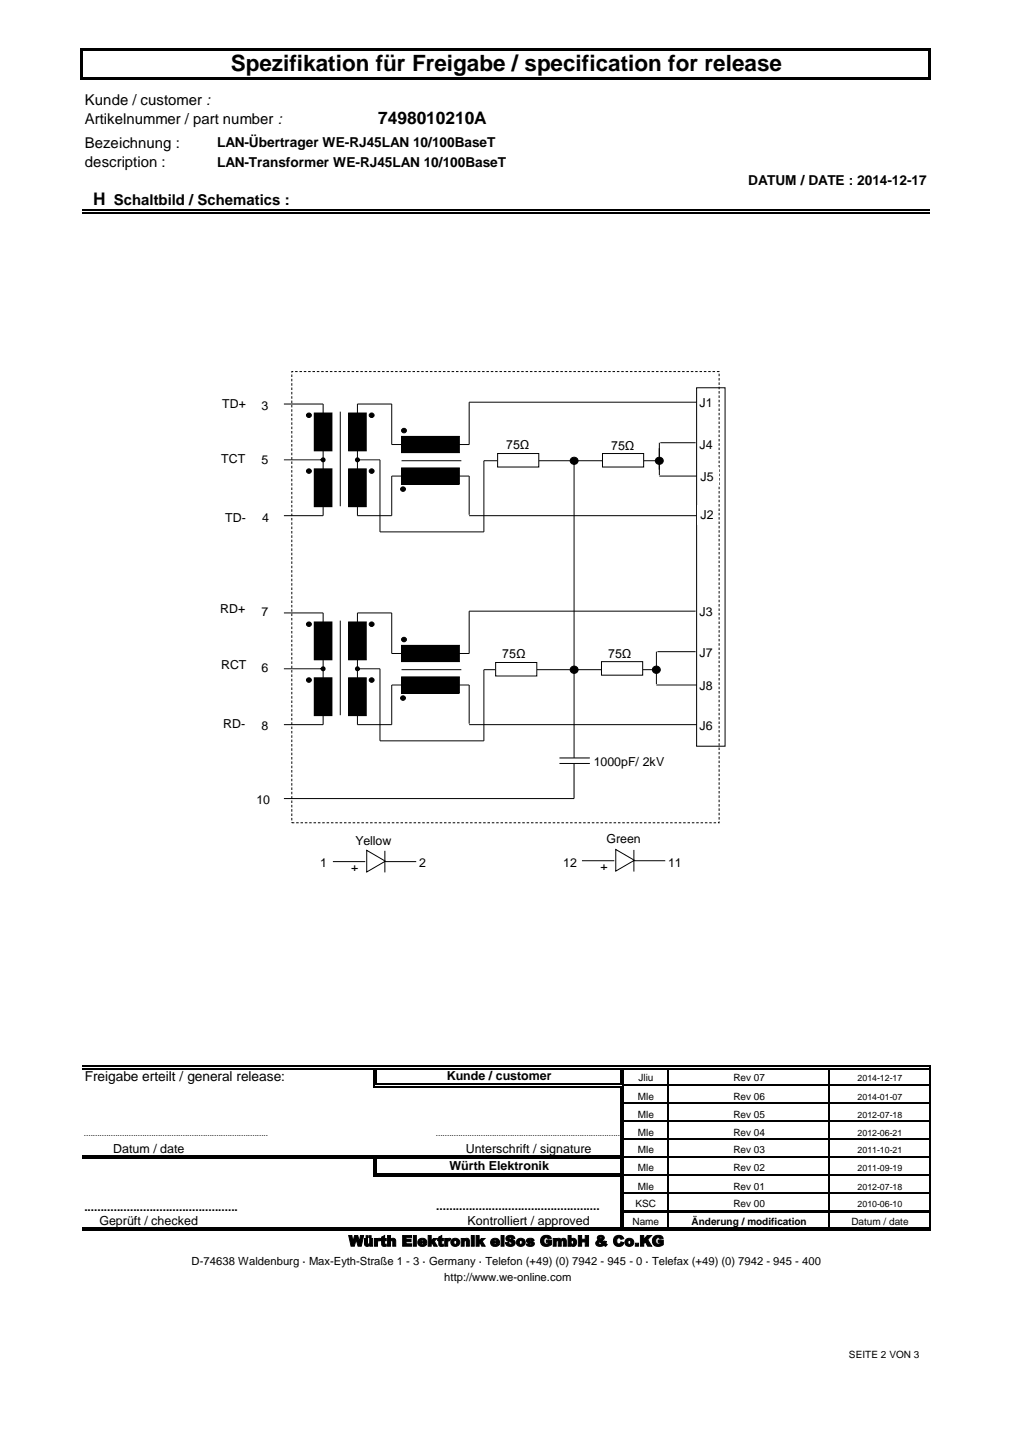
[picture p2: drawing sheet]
<svg xmlns="http://www.w3.org/2000/svg" width="210mm" height="297mm" viewBox="0 0 210 297" stroke-linecap="round" stroke-linejoin="round" font-family="sans-serif">
<g fill="#000">
<path d="M16.7 9.9h.5v6.5h-.5z" fill-rule="evenodd"/>
<path d="M17.2 9.9h175.8v.5h-175.8z" fill-rule="evenodd"/>
<path d="M17.2 15.9h175.8v.5h-175.8z" fill-rule="evenodd"/>
<path d="M192.4 10.4h.6v6h-.6z" fill-rule="evenodd"/>
<path d="M77.4 221.4h.2v.3h-.2z" fill-rule="evenodd"/>
<path d="M77.4 220.9h.7v.3h-.7z" fill-rule="evenodd"/>
<path d="M77.4 221.4h.2v.3h-.2z" fill-rule="evenodd"/>
<path d="M77.4 225.2h.7v.2h-.7z" fill-rule="evenodd"/>
<path d="M77.4 224.7h.2v.7h-.2z" fill-rule="evenodd"/>
<path d="M77.4 239.6h.7v.2h-.7z" fill-rule="evenodd"/>
<path d="M77.9 221.4h.2v.3h-.2z" fill-rule="evenodd"/>
<path d="M77.9 221.4h.2v.3h-.2z" fill-rule="evenodd"/>
<path d="M77.9 224.7h.2v.2h-.2z" fill-rule="evenodd"/>
<path d="M77.9 224.7h.2v.2h-.2z" fill-rule="evenodd"/>
<path d="M128.5 221.4h.3v.3h-.3z" fill-rule="evenodd"/>
<path d="M128.5 221.4h.3v.3h-.3z" fill-rule="evenodd"/>
<path d="M128.5 224.7h.3v.2h-.3z" fill-rule="evenodd"/>
<path d="M128.5 225.2h.3v.2h-.3z" fill-rule="evenodd"/>
<path d="M128.5 239.6h.3v.2h-.3z" fill-rule="evenodd"/>
<path d="M128.5 220.9h.8v.3h-.8z" fill-rule="evenodd"/>
<path d="M128.5 225.2h.3v.2h-.3z" fill-rule="evenodd"/>
<path d="M128.5 224.7h.3v.2h-.3z" fill-rule="evenodd"/>
<path d="M128.5 239.6h.3v.2h-.3z" fill-rule="evenodd"/>
<path d="M129.1 221.4h.2v.3h-.2z" fill-rule="evenodd"/>
<path d="M129.1 224.7h.2v.7h-.2z" fill-rule="evenodd"/>
<path d="M129.1 221.4h.2v.3h-.2z" fill-rule="evenodd"/>
<path d="M77.4 240.1h.2v.2h-.2z" fill-rule="evenodd"/>
<path d="M77.4 240.1h.2v.2h-.2z" fill-rule="evenodd"/>
<path d="M77.4 243.8h.7v.3h-.7z" fill-rule="evenodd"/>
<path d="M77.4 243.3h.2v.8h-.2z" fill-rule="evenodd"/>
<path d="M77.9 240.1h.2v.2h-.2z" fill-rule="evenodd"/>
<path d="M77.9 240.1h.2v.2h-.2z" fill-rule="evenodd"/>
<path d="M77.9 243.3h.2v.2h-.2z" fill-rule="evenodd"/>
<path d="M77.9 243.3h.2v.2h-.2z" fill-rule="evenodd"/>
<path d="M128.5 240.1h.3v.2h-.3z" fill-rule="evenodd"/>
<path d="M128.5 243.3h.3v.2h-.3z" fill-rule="evenodd"/>
<path d="M128.5 254.5h.3v.2h-.3z" fill-rule="evenodd"/>
<path d="M128.5 243.8h.3v.3h-.3z" fill-rule="evenodd"/>
<path d="M128.5 254.5h.3v.2h-.3z" fill-rule="evenodd"/>
<path d="M128.5 240.1h.3v.2h-.3z" fill-rule="evenodd"/>
<path d="M128.5 243.8h.3v.3h-.3z" fill-rule="evenodd"/>
<path d="M128.5 243.3h.3v.2h-.3z" fill-rule="evenodd"/>
<path d="M128.5 255h.8v.2h-.8z" fill-rule="evenodd"/>
<path d="M129.1 239.6h.2v.7h-.2z" fill-rule="evenodd"/>
<path d="M129.1 243.3h.2v.8h-.2z" fill-rule="evenodd"/>
<path d="M129.1 254.5h.2v.2h-.2z" fill-rule="evenodd"/>
<path d="M129.1 254.5h.2v.2h-.2z" fill-rule="evenodd"/>
<path d="M129.3 250.9h63.5v.5h-63.5z" fill-rule="evenodd"/>
<circle cx="136.6" cy="95.6" r=".79"/>
</g>
<g fill="none" stroke="#000" stroke-width=".25">
<path d="M17 43.6h175.7M17 44.1h175.7M17 221.1h60.4M17 221.6h60.4M17 239.7h60.4M77.5 221.7v3M78 221.7v3M78.1 221.1h50.4M78.1 221.6h50.4M78.1 224.8h50.4M78.1 225.3h50.4M78.1 239.7h50.4"/>
<path d="M128.7 221.7v3M128.7 225.4v14.2M129.2 221.7v3M129.2 225.4v14.2M129.3 221.1h63.3M129.3 221.6h63.3M129.3 225h63.5M129.3 228.8h63.5M129.3 232.5h63.5M129.3 236.2h63.5M129.3 239.9h63.5M138.5 221.7v29.2"/>
<path d="M171.8 221.7v29.2M192.7 220.9v30M17 240.2h60.4M17 254.6h111.5M17 255.1h111.5M77.5 240.3v3M78 240.3v3M78.1 240.2h50.4M78.1 243.4h50.4M78.1 243.9h50.4M128.7 240.3v3M128.7 244.1v10.4"/>
<path d="M129.2 240.3v3M129.2 244.1v10.4M129.3 254.6h63.3M129.3 255.1h63.3M129.3 243.7h63.5M129.3 247.4h63.5M138.5 251.4v3.1M171.8 251.4v3.1M192.7 251.4v3.8"/>
</g>
<g fill="none" stroke="#000" stroke-width=".21">
<path d="M136.6 92.9v4.5M69 178.7h6.7M79.6 178.7h6.7M79.8 176.4v4.5"/>
<circle cx="136.6" cy="95.6" r=".79"/>
</g>
<path d="M76 176.3l3.9 2.3-3.9 2.2z" fill="#fff"/>
<path d="M76 176.3l3.9 2.3-3.9 2.2zM120.6 178.5h6.7M131.2 178.5h6.7M131.4 176.2v4.5" fill="none" stroke="#000" stroke-width=".21"/>
<path d="M60.5 77h88.6v93.6h-88.6z" fill="none" stroke="#000" stroke-width=".21" stroke-dasharray=".5 .4" stroke-linecap="butt"/>
<path d="M127.6 176.1l3.9 2.3-3.9 2.2z" fill="#fff"/>
<g fill="none" stroke="#000" stroke-width=".21">
<path d="M127.6 176.1l3.9 2.3-3.9 2.2z"/>
<circle cx="119" cy="95.6" r=".79"/>
<circle cx="119" cy="138.9" r=".79"/>
<circle cx="136" cy="138.9" r=".79"/>
</g>
<g fill="#000">
<circle cx="119" cy="95.6" r=".79"/>
<circle cx="119" cy="138.9" r=".79"/>
<circle cx="136" cy="138.9" r=".79"/>
</g>
<g fill="#fff">
<path d="M53.8 105.3h2.8v3.9h-2.8z" fill-rule="evenodd"/>
<path d="M144.6 96.8h4.5v4h-4.5z" fill-rule="evenodd"/>
</g>
<path d="M144.4 80.4h5.9v74.3h-5.9zM116 157.2h6.3M116 158.3h6.3M119 158.3v7.3h-60.1" fill="none" stroke="#000" stroke-width=".21"/>
<path d="M144.6 104.7h4.3v4.1h-4.3z" fill-rule="evenodd" fill="#fff"/>
<g fill="#000">
<path d="M65.1 85.6h3.7v7.9h-3.7z" fill-rule="evenodd"/>
<path d="M72.3 85.6h3.6v7.9h-3.6z" fill-rule="evenodd"/>
<path d="M83.2 90.5h12v3.4h-12z" fill-rule="evenodd"/>
<path d="M65.1 97.2h3.7v7.9h-3.7z" fill-rule="evenodd"/>
<path d="M72.3 97.2h3.6v7.9h-3.6z" fill-rule="evenodd"/>
<path d="M83.2 97h12v3.4h-12z" fill-rule="evenodd"/>
<path d="M65.1 129h3.7v7.8h-3.7z" fill-rule="evenodd"/>
<path d="M72.3 129h3.6v7.8h-3.6z" fill-rule="evenodd"/>
<path d="M83.2 133.8h12v3.4h-12z" fill-rule="evenodd"/>
<path d="M65.1 140.5h3.7v7.9h-3.7z" fill-rule="evenodd"/>
<path d="M72.3 140.5h3.6v7.9h-3.6z" fill-rule="evenodd"/>
<path d="M83.2 140.4h12v3.3h-12z" fill-rule="evenodd"/>
<circle cx="64" cy="86.1" r=".49"/>
<circle cx="64" cy="97.7" r=".49"/>
<circle cx="77" cy="86.1" r=".49"/>
<circle cx="77" cy="97.7" r=".49"/>
<circle cx="83.7" cy="89.3" r=".49"/>
<circle cx="83.5" cy="101.4" r=".49"/>
<circle cx="64" cy="129.4" r=".49"/>
<circle cx="77" cy="129.4" r=".49"/>
<circle cx="83.7" cy="132.6" r=".49"/>
<circle cx="64" cy="141" r=".49"/>
<circle cx="77" cy="141" r=".49"/>
<circle cx="83.5" cy="144.7" r=".49"/>
</g>
<g fill="none" stroke="#000" stroke-width=".21">
<path d="M58.9 83.8h8.1v23.1h-8.1M65.1 97.2h3.7v7.9h-3.7zM65.1 85.6h3.7v7.9h-3.7zM70.5 85.4v19.6M72.3 97.2h3.6v7.9h-3.6zM72.3 85.6h3.6v7.9h-3.6zM78.8 95.3v15h21.5v-14.8h36.4M83.2 90.5h12v3.4h-12zM83.2 97h12v3.4h-12zM83.2 95.5h12.4M119 95.5v61.7M136.7 98.7h7.7"/>
<path d="M136.7 91.8v6.7M136.9 91.8h7.3M144.4 83.4h-47.1v8.8h-16.1v-8.4h-7.1v23.1h7.1v-8.2h16.1v8M97.3 106.9h47.1M58.9 127.1h8.1v23.2h-8.1M65.1 129h3.7v7.8h-3.7zM70.5 128.7v19.6M72.3 129h3.6v7.8h-3.6zM78.8 138.7v14.9h21.5v-14.7h35.6M83.2 133.8h12v3.4h-12zM83.2 138.9h12.4M136.1 135.1v6.7"/>
<path d="M136.3 135.1h7.9M144.2 126.7h-46.9v8.8h-16.1v-8.4h-7.1v23.2h7.1v-8.3h16.1v8.1M65.1 140.5h3.7v7.9h-3.7zM72.3 140.5h3.6v7.9h-3.6zM83.2 140.4h12v3.3h-12zM97.3 150.3h47.1M136.1 142h8.3"/>
<circle cx="64" cy="86.1" r=".49"/>
<circle cx="64" cy="97.7" r=".49"/>
<circle cx="77" cy="86.1" r=".49"/>
<circle cx="77" cy="97.7" r=".49"/>
<circle cx="83.7" cy="89.3" r=".49"/>
<circle cx="83.5" cy="101.4" r=".49"/>
<circle cx="64" cy="129.4" r=".49"/>
<circle cx="77" cy="129.4" r=".49"/>
<circle cx="83.7" cy="132.6" r=".49"/>
<circle cx="64" cy="141" r=".49"/>
<circle cx="77" cy="141" r=".49"/>
<circle cx="83.5" cy="144.7" r=".49"/>
</g>
<g fill="#000">
<path d="M58.9 95.3h8.1v.1h-8.1zM66.5 95.3a.52 .52 0 0 1 1 0 .52 .52 0 0 1-1 0z"/>
<path d="M74.1 95.3v.1h4.7v-.1zM73.6 95.3a.52 .52 0 0 0 1 0 .52 .52 0 0 0-1 0z"/>
<path d="M58.9 138.6h8.1v.2h-8.1zM66.5 138.7a.52 .52 0 0 1 1 0 .52 .52 0 0 1-1 0z"/>
<path d="M74.1 138.6v.2h4.7v-.2zM73.6 138.7a.52 .52 0 0 0 1 0 .52 .52 0 0 0-1 0z"/>
</g>
<path d="M103.1 94h8.6v2.8h-8.6z" fill-rule="evenodd" fill="#fff"/>
<path d="M103.1 94h8.6v2.8h-8.6z" fill="none" stroke="#000" stroke-width=".21"/>
<path d="M124.9 94h8.5v2.8h-8.5z" fill-rule="evenodd" fill="#fff"/>
<path d="M124.9 94h8.5v2.8h-8.5z" fill="none" stroke="#000" stroke-width=".21"/>
<path d="M102.7 137.4h8.6v2.8h-8.6z" fill-rule="evenodd" fill="#fff"/>
<path d="M102.7 137.4h8.6v2.8h-8.6z" fill="none" stroke="#000" stroke-width=".21"/>
<path d="M124.7 137.2h8.5v2.8h-8.5z" fill-rule="evenodd" fill="#fff"/>
<path d="M124.7 137.2h8.5v2.8h-8.5z" fill="none" stroke="#000" stroke-width=".21"/>
<path d="M121.4 18.1h32.6v9.3h-32.6z" fill-rule="evenodd" fill="#fff"/>
<text font-size="4.7" x="47.8" y="14.7">Spezifikation für Freigabe / specification for release</text>
<g font-size="3.6">
<text x="78.4" y="25.6">7498010210A</text>
<text x="19.3" y="42.4">H</text>
</g>
<g font-size="3.1">
<text x="17.6" y="21.7">Kunde / customer :</text>
<text x="17.6" y="25.6">Artikelnummer / part number :</text>
<text x="17.6" y="30.6">Bezeichnung :</text>
<text x="17.6" y="34.6">description :</text>
<text x="23.6" y="42.4">Schaltbild / Schematics :</text>
<text x="72.3" y="258.4">Würth Elektronik eiSos GmbH &amp; Co.KG</text>
</g>
<g font-size="2.8">
<text x="45" y="30.4">LAN-Übertrager WE-RJ45LAN 10/100BaseT</text>
<text x="45" y="34.6">LAN-Transformer WE-RJ45LAN 10/100BaseT</text>
<text x="155.1" y="38.3">DATUM / DATE : 2014-12-17</text>
<text x="17.6" y="224.1">Freigabe erteilt / general release:</text>
</g>
<g font-size="2.6">
<text x="46" y="84.6">TD+</text>
<text x="54.2" y="85">3</text>
<text x="145" y="84.4">J1</text>
<text x="45.8" y="96">TCT</text>
<text x="104.9" y="93.2">75Ω</text>
<text x="126.7" y="93.4">75Ω</text>
<text x="145" y="93">J4</text>
<text x="54.2" y="96.2">5</text>
<text x="145.2" y="99.7">J5</text>
<text x="145.2" y="107.6">J2</text>
<text x="46.7" y="108.2">TD-</text>
<text x="54.4" y="108.2">4</text>
<text x="45.6" y="127">RD+</text>
<text x="54.2" y="127.8">7</text>
<text x="145" y="127.8">J3</text>
<text x="104.1" y="136.3">75Ω</text>
<text x="126.1" y="136.3">75Ω</text>
<text x="145" y="136.2">J7</text>
<text x="45.8" y="138.8">RCT</text>
<text x="54.2" y="139.4">6</text>
<text x="145" y="143.1">J8</text>
<text x="46.3" y="150.9">RD-</text>
<text x="54.2" y="151.3">8</text>
<text x="145" y="151.3">J6</text>
<text x="123.1" y="158.8">1000pF/ 2kV</text>
<text x="53.1" y="166.8">10</text>
<text x="66.3" y="179.9">1</text>
<text x="73.7" y="175.2">Yellow</text>
<text x="86.9" y="179.9">2</text>
<text x="116.8" y="179.7">12</text>
<text x="125.7" y="174.8">Green</text>
<text x="138.5" y="179.7">11</text>
<text x="72.8" y="180.8">+</text>
<text x="124.5" y="180.6">+</text>
<text x="92.6" y="223.9">Kunde / customer</text>
<text x="23.5" y="239">Datum / date</text>
<text x="96.5" y="239">Unterschrift / signature</text>
<text x="93.2" y="242.6">Würth Elektronik</text>
<text x="20.6" y="253.9">Geprüft / checked</text>
<text x="96.9" y="253.9">Kontrolliert / approved</text>
</g>
<g font-size="2.4">
<text x="17.5" y="251">...............................................</text>
<text x="90.4" y="250.9">..................................................</text>
</g>
<g font-size="2.3">
<text x="39.7" y="262.4">D-74638 Waldenburg · Max-Eyth-Straße 1 - 3 · Germany · Telefon (+49) (0) 7942 - 945 - 0 · Telefax (+49) (0) 7942 - 945 - 400</text>
<text x="92.1" y="265.6">http://www.we-online.com</text>
</g>
<g font-size="2.1">
<text x="132.4" y="224.1">Jliu</text>
<text x="152" y="224.1">Rev 07</text>
<text x="132.2" y="228.1">Mle</text>
<text x="132.2" y="231.8">Mle</text>
<text x="152" y="228.1">Rev 06</text>
<text x="152" y="231.8">Rev 05</text>
<text x="132.2" y="235.5">Mle</text>
<text x="132.2" y="239">Mle</text>
<text x="152" y="235.5">Rev 04</text>
<text x="152" y="239">Rev 03</text>
<text x="132.2" y="242.7">Mle</text>
<text x="152" y="242.7">Rev 02</text>
<text x="131.7" y="250.2">KSC</text>
<text x="132.2" y="246.7">Mle</text>
<text x="152" y="246.7">Rev 01</text>
<text x="152" y="250.2">Rev 00</text>
<text x="131.1" y="253.9">Name</text>
<text x="143.4" y="253.9">Änderung / modification</text>
<text x="176.5" y="253.9">Datum / date</text>
<text x="176" y="281.6">SEITE 2 VON 3</text>
</g>
<g font-size="1.8">
<text x="177.8" y="224.1">2014-12-17</text>
<text x="177.8" y="228.1">2014-01-07</text>
<text x="177.8" y="231.8">2012-07-18</text>
<text x="177.8" y="235.5">2012-06-21</text>
<text x="177.8" y="239">2011-10-21</text>
<text x="177.8" y="242.7">2011-09-19</text>
<text x="177.8" y="246.7">2012-07-18</text>
<text x="177.8" y="250.2">2010-06-10</text>
</g>
<g font-size="1.7">
<text x="17.4" y="235.6">..................................................................................</text>
<text x="90.4" y="235.5">..................................................................................</text>
</g>
</svg>
